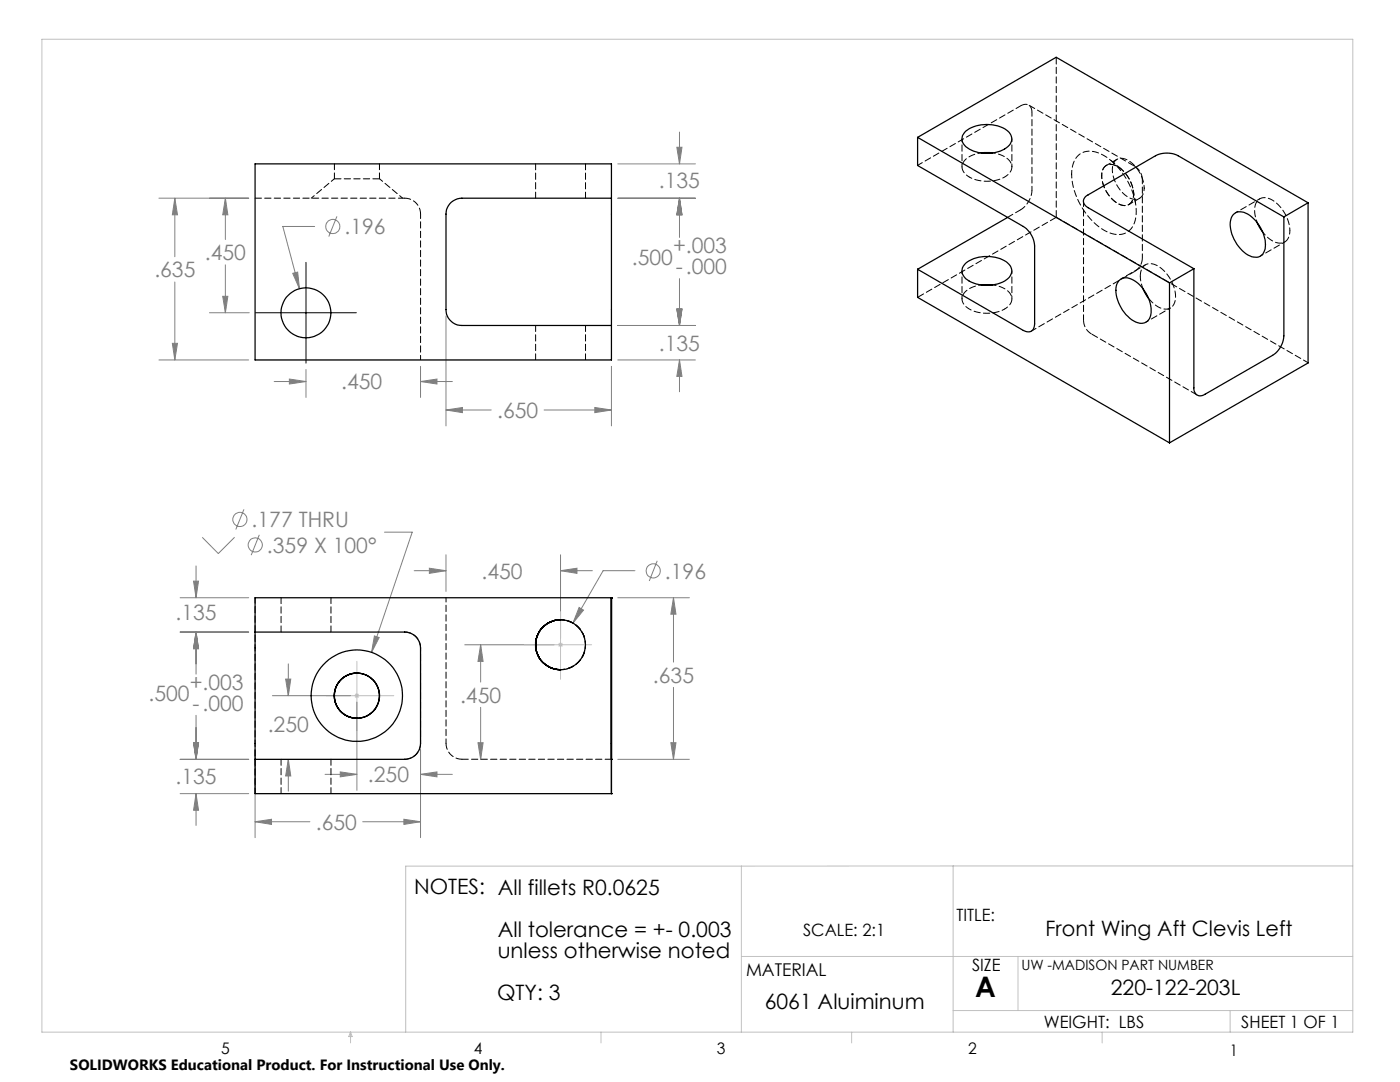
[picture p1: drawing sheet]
<svg xmlns="http://www.w3.org/2000/svg" width="279mm" height="216mm" viewBox="0 0 279 216" stroke-linecap="round" stroke-linejoin="round" font-family="sans-serif">
<g fill="none" stroke="#c0c0c0" stroke-width=".2">
<path d="M8.4 7.8h261.6v198.2h-261.6zM65.1 138.8h13.5M70.9 138.5l.7 .7M71.2 132v13.8M71.6 138.5l-.7 .7M104.6 128.7h13.5M111.5 128.3l.7 .7M111.9 122v13.5M112.2 128.3l-.7 .7M148 172.8v33.2M190.2 172.8v33.2M190.2 172.8h79.8"/>
<path d="M190.2 172.8h-109.2v33.2M148 190.9h122M203.2 190.9v10.7M70 206v2.1M70 206l.3 .8h-.7zM119.9 206v2.1M170 206v2.1M190.2 201.6h79.8M220 206v2.1M245.5 201.6v4.4"/>
</g>
<g fill="none" stroke="#808080" stroke-width=".2">
<path d="M31.7 39.5h17.9M34.9 39.5v11.7M34.9 39.5l.5 3.4h-1zM45 39.5v8.3M45 39.5l.5 3.4h-1zM123.3 39.5h15.5M123.3 32.7h15.5M135.1 29.4h1l-.5 3.3zM135.6 26.4v6.3M135.6 39.5v7.9M135.6 39.5l.5 3.4h-1zM34.9 56.3v15.5"/>
<path d="M44.5 59.1h1l-.5 3.3zM45 52.8v9.6M58.4 54.5l1-.2 .4 3.3zM62.8 45.2h-6.4l3.4 12.4M67.2 43.2l-1.6 4M135.6 55.6v9.3M31.7 71.8h17.9M34.4 68.5h1l-.5 3.3zM41.8 62.4h7.9M54.7 76.1h6.4M57.7 75.6l3.4 .5-3.4 .5zM61.1 73.7v5.6"/>
<path d="M83.9 73.1v6.2M83.9 76.1h6.4M83.9 76.1l3.3-.5v1zM89 63v22M122 73.1v11.9M123.3 71.8h15.5M123.3 64.9h15.5M135.1 61.7h1l-.5 3.2zM135.6 71.8v6.4M135.6 71.8l.5 3.3h-1zM89 81.8l3.3-.5v1zM89 81.8h9"/>
<path d="M108.6 81.8h13.4M118.7 81.3l3.3 .5-3.3 .5zM35.9 119.3h13.7M38.6 116h1l-.5 3.3zM39.1 112.9v6.4M40.4 107.2l3.2 3.3 3.2-3.3M48.7 101.6l-1.6 4.1M51.8 106.7l-1.7 4.1M76.7 106.2h5.6l-8.1 24M82.7 113.9h6.3M85.7 113.4l3.3 .5-3.3 .5zM89 110.7v7.3"/>
<path d="M111.9 113.9l3.2-.5v1zM111.9 110.7v16.7M111.9 113.9h6.3M123.3 119.3h14.3M126.7 113.9h-6.3l-6.1 10.5M131.2 111.9l-1.6 4M134.4 119.3v12.8M134.4 119.3l.5 3.3h-1zM35.9 126.1h13.7M39.1 126.1v8.4M39.1 126.1l.5 3.3h-1zM54.4 138.8h15.6"/>
<path d="M57 135.5h1l-.5 3.3zM57.5 132.5v6.3M74.7 126.9l1 .3-1.5 3zM92.7 128.7h17.9M95.9 128.7l.5 3.3h-1zM95.9 128.7v7.4M115.6 121.2l.9 .5-2.2 2.7zM134.4 137.2v14.3M35.9 151.5h13.7M35.9 158.4h13.7M38.6 148.2h1l-.5 3.3zM39.1 142.7v8.8"/>
<path d="M39.1 158.4v6.3M39.1 158.4l.5 3.3h-1zM50.9 149.6v17.5M57.5 151.5v6.4M57.5 151.5l.5 3.3h-1zM64.9 154.5h6.3M67.9 154l3.3 .5-3.3 .5zM71.2 140.1v17.6M83.9 149.6v17.5M83.9 154.5h6.4M83.9 154.5l3.3-.5v1zM95.4 148.2h1l-.5 3.3z"/>
<path d="M95.9 141.1v10.4M123.3 151.5h14.3M133.9 148.2h1l-.5 3.3zM50.9 164h10.9M50.9 164l3.3-.5v1zM72.4 164h11.5M80.6 163.5l3.3 .5-3.3 .5z"/>
<circle cx="66.4" cy="45.2" r="1.41"/>
<circle cx="47.9" cy="103.7" r="1.41"/>
<circle cx="50.9" cy="108.7" r="1.41"/>
<circle cx="130.4" cy="113.9" r="1.4"/>
</g>
<path d="M61.1 52.4v20.1M51 62.4h20.1" fill="none" stroke="#000" stroke-width=".2"/>
<g fill="#808080">
<path d="M95.9 128.7l.5 3.3h-1zM95.4 148.2h1l-.5 3.3zM111.9 113.9l3.2-.5v1zM85.7 113.4l3.3 .5-3.3 .5z"/>
<path d="M39.1 126.1l.5 3.3h-1zM38.6 148.2h1l-.5 3.3zM50.9 164l3.3-.5v1zM80.6 163.5l3.3 .5-3.3 .5zM39.1 158.4l.5 3.3h-1zM38.6 148.2h1l-.5 3.3zM133.9 148.2h1l-.5 3.3zM134.4 119.3l.5 3.3h-1zM115.6 121.2l-1.3 3.2 2.2-2.7zM39.1 126.1l.5 3.3h-1zM38.6 116h1l-.5 3.3zM57 135.5h1l-.5 3.3zM57.5 151.5l.5 3.3h-1zM67.9 154l3.3 .5-3.3 .5zM83.9 154.5l3.3-.5v1zM74.7 126.9l-.5 3.3 1.5-3zM34.9 39.5l.5 3.4h-1zM34.4 68.5h1l-.5 3.3zM135.6 39.5l.5 3.4h-1zM135.1 61.7h1l-.5 3.2zM135.6 39.5l.5 3.4h-1zM135.1 29.4h1l-.5 3.3zM135.6 71.8l.5 3.3h-1zM135.1 61.7h1l-.5 3.2zM89 81.8l3.3-.5v1zM118.7 81.3l3.3 .5-3.3 .5zM58.4 54.5l1.4 3.1-.4-3.3zM83.9 76.1l3.3-.5v1zM57.7 75.6l3.4 .5-3.4 .5zM45 39.5l.5 3.4h-1zM44.5 59.1h1l-.5 3.3z"/>
</g>
<g fill="none" stroke="#000" stroke-width=".25">
<path d="M122 39.5h-29.8a3.2 3.2 0 0 0-3.2 3.2v19.1a3.2 3.2 0 0 0 3.2 3.1h29.8M122 39.5v25.4M122 39.5v-6.8h-71.1v39.1h71.1v-6.9M183.1 27.4v5.6l21.1 12.2a4.9 4.9 0 0 1 2.3 3.9v15.5a1.39 1.39 0 0 1-.7 1.5 1.39 1.39 0 0 1-1.6-.2l-21.1-12.2M183.1 27.4l50.3 29M183.1 27.4l27.7-16 50.3 29.1M192.7 26.2a7.3 7.3 0 0 1 8.5 0 2.06 2.06 0 0 1-.7 3.5 7.2 7.2 0 0 1-8-.7 1.9 1.9 0 0 1 .2-2.8zM195.8 30.5h2.3M183.1 53.7v5.6l50.3 29.1M192.7 52.5a7.3 7.3 0 0 1 8.5 0 2.07 2.07 0 0 1-.7 3.6 7.6 7.6 0 0 1-7.8-.5 1.96 1.96 0 0 1 0-3.1zM195.8 56.9h2.3M201.1 43.4l-18 10.3"/>
<path d="M223.5 55.8a2.44 2.44 0 0 1 3.1 .4 7.2 7.2 0 0 1 3 7 2.04 2.04 0 0 1-3.4 .8 7.5 7.5 0 0 1-3.4-6.9l.3-.7zM228.1 57.6l1.1 1.9M233.4 56.4v32M238.3 53.6l-4.9 2.8M246.1 42.9a2.41 2.41 0 0 1 3.3 .1 7.1 7.1 0 0 1 2.9 7.1 1.92 1.92 0 0 1-2.9 .9 7.4 7.4 0 0 1-3.8-7.1zM250.9 44.4l1.1 2M256.2 43.3l-21.1-12.2a5 5 0 0 0-4.5 0l-13.4 7.8a1.34 1.34 0 0 0-1 1.3 1.34 1.34 0 0 0 1 1.3l21.1 12.1M256.2 43.3v23.7a5 5 0 0 1-2.2 3.9l-13.5 7.8a1.36 1.36 0 0 1-1.6 .1 1.36 1.36 0 0 1-.6-1.4v-23.8M261.1 40.5l-4.9 2.8M261.1 40.5v31.9l-27.7 16M122 119.3h.1M122 119.3h-71.1v6.8"/>
<path d="M122 119.3v39.1M50.9 126.1h29.9a3.2 3.2 0 0 1 3.1 3.2v19a3.2 3.2 0 0 1-3.1 3.2h-29.9M50.9 126.1v25.4M71.2 134.3a4.5 4.5 0 0 0-4.5 4.5 4.5 4.5 0 0 0 4.5 4.5M108.3 125.1l1.4-.9 1-.4 1.2-.1a5 5 0 0 0-5 5 5 5 0 0 0 5 4.9 5 5 0 0 1-4.6-3 5 5 0 0 1 1-5.5zM50.9 151.5v6.9h71.1M122 148.3v3.2M122 151.5h.1M122 158.4h.1"/>
<circle cx="61.1" cy="62.4" r="5"/>
<circle cx="71.2" cy="138.8" r="9.1"/>
<circle cx="71.2" cy="138.8" r="4.5"/>
<circle cx="111.9" cy="128.7" r="5"/>
</g>
<path d="M222.9 31.8l-2.1 1.2M225.3 40.8l2.1-1.2M83.9 71.8v-29.1M89 119.2v29.1M111.9 123.7a5 5 0 0 1 5 4.9 5 5 0 0 1-5 5" fill="none" stroke="#000" stroke-width=".2" stroke-dasharray="1.3 .6" stroke-dashoffset=".4"/>
<g fill="none" stroke="#000" stroke-width=".2" stroke-dasharray="1.3 .6">
<path d="M80.8 39.5h-29.9M83.9 42.7a3.2 3.2 0 0 0-3.1-3.2M227.6 55.1a2.15 2.15 0 0 1 1-2.3 2.15 2.15 0 0 1 2.5 .3 7.4 7.4 0 0 1 3.4 6.9 2.07 2.07 0 0 1-3.4 1.2l-.8-.5-1.1-1.2M71.2 134.3a4.5 4.5 0 0 1 4.5 4.5M71.2 134.3h.1M75.7 138.8a4.5 4.5 0 0 1-4.5 4.5M80.8 126.1h.1M83.9 129.3a3.2 3.2 0 0 0-3.1-3.2M111.9 133.6h.1M111.9 123.7h.1M71.2 143.3h.1M80.8 151.5h.1"/>
<path d="M80.8 151.5a3.2 3.2 0 0 0 3.1-3.2M89 148.3a3.2 3.2 0 0 0 3.2 3.2M92.2 151.5h29.8"/>
</g>
<path d="M193.4 35.3a2.15 2.15 0 0 1-1.4-2 2.15 2.15 0 0 1 1.4-2l.9-.4 1.5-.4M198.1 56.8a4.3 4.3 0 0 1 3.8 2.5 2.32 2.32 0 0 1-1.4 2.4M252 46.4a4.2 4.2 0 0 0 4.1 2 2.32 2.32 0 0 0 1.3-2.4M83.9 129.3v19" fill="none" stroke="#000" stroke-width=".2" stroke-dasharray="1.3 .6" stroke-dashoffset=".6"/>
<path d="M66.7 35.7l-4.6 3.8M80.4 39.5l-4.6-3.8M205.9 38v-15.6M213.9 34.8a13.9 13.9 0 0 0 7.5 11.6 3.6 3.6 0 0 0 5.3-3 13.6 13.6 0 0 0-7.4-12.9 3.6 3.6 0 0 0-5.3 3.1l-.1 1.2M228 51.4v-15.5M111.9 133.6a5 5 0 0 0 5-5M116.9 128.6a5 5 0 0 0-5-4.9" fill="none" stroke="#000" stroke-width=".2" stroke-dasharray="1.3 .6" stroke-dashoffset=".5"/>
<path d="M66.7 32.7v3M75.7 35.7v-3M106.9 32.7v6.8M116.9 39.5v-6.8M201.1 43.4l2.6-1.5M106.9 64.9v6.9M116.9 71.8v-6.9M50.9 119.2v39.2M56.1 119.2v6.9M66.1 126.1v-6.9M56.1 151.5v6.9M66.1 158.4v-6.9" fill="none" stroke="#000" stroke-width=".2" stroke-dasharray="1.3 .6" stroke-dashoffset=".1"/>
<path d="M210.8 11.4v32M75.8 35.7h-9.1M205.9 22.4a1.37 1.37 0 0 0-.6-1.4 1.37 1.37 0 0 0-1.6 .1M226.4 33.1l-21.1-12.1M228 35.9a3.2 3.2 0 0 0-1.6-2.8M183.1 59.3l27.7-15.9M226.4 54.2a3.2 3.2 0 0 0 1.6-2.8M216.2 63.9a3.2 3.2 0 0 0 1.6 2.7M217.8 66.6l21.1 12.2" fill="none" stroke="#000" stroke-width=".2" stroke-dasharray="1.3 .6" stroke-dashoffset="-.1"/>
<path d="M223.7 33.7l-2-1.7M226.6 40.5l-.4-2.6M228.1 57.6l-.4-1.5-.1-1" fill="none" stroke="#000" stroke-width=".2" stroke-dasharray="1.3 .6" stroke-dashoffset=".3"/>
<path d="M183.1 33l20.6-11.9M203.7 41.9a5 5 0 0 0 2.2-3.9M210.8 43.4l50.3 29M216.2 40.1v23.8M205.8 66.1l20.6-11.9" fill="none" stroke="#000" stroke-width=".2" stroke-dasharray="1.3 .6" stroke-dashoffset=".2"/>
<g fill="none" stroke="#000" stroke-width=".2" stroke-dasharray="1.3 .6" stroke-dashoffset=".7">
<path d="M192 27.7v5.6M198.1 30.5a4.3 4.3 0 0 1 3.8 2.5 2.75 2.75 0 0 1-2.3 2.7 7.9 7.9 0 0 1-6.2-.4M201.9 33.3v-5.6M219.9 35.1a6.6 6.6 0 0 0 4.2 5.9 1.83 1.83 0 0 0 2.1-2 6.7 6.7 0 0 0-4-6.1 1.86 1.86 0 0 0-2.3 2.2M219.9 35.1a6.5 6.5 0 0 0 4.2 5.9 1.82 1.82 0 0 0 2.1-2 6.6 6.6 0 0 0-4-6.1 1.85 1.85 0 0 0-2.3 2.2M228.3 37.5a1.92 1.92 0 0 1-.8 2 1.92 1.92 0 0 1-2.2-.1 6.6 6.6 0 0 1-3.2-6.5 1.79 1.79 0 0 1 2.8-1 6.9 6.9 0 0 1 3.4 5.6M251.4 39.7l-4.8 2.8M192 54v5.6M201.9 59.6v-5.6M228.6 52.8l-4.8 2.8M251.5 51.1l4.9-2.8M257.4 46a7.4 7.4 0 0 0-4.3-6.4 2.07 2.07 0 0 0-2.7 2.3l.1 1 .4 1.5"/>
<path d="M200.5 61.7a7.4 7.4 0 0 1-7.7-.5 2.07 2.07 0 0 1 .6-3.6l.9-.4 1.5-.4M228.7 64.3l4.9-2.8"/>
</g>
<text font-size="5.6" x="194.6" y="199">A</text>
<g font-size="4.2" fill="#808080">
<text x="131.5" y="37.4">.135</text>
<text x="68.8" y="46.7">.196</text>
<text x="40.9" y="51.9">.450</text>
<text x="126.1" y="52.8">.500</text>
<text x="134.3" y="50.5">+.003</text>
<text x="30.8" y="55.3">.635</text>
<text x="134.9" y="54.7">-.000</text>
<text x="131.5" y="70">.135</text>
<text x="68.1" y="77.7">.450</text>
<text x="99.2" y="83.4">.650</text>
<text x="50.2" y="105.2">.177 THRU</text>
<text x="53.3" y="110.3">.359 X 100°</text>
<text x="96.1" y="115.5">.450</text>
<text x="132.7" y="115.4">.196</text>
<text x="35" y="123.7">.135</text>
<text x="37.9" y="137.7">+.003</text>
<text x="130.3" y="136.2">.635</text>
<text x="29.6" y="140">.500</text>
<text x="38.4" y="141.8">-.000</text>
<text x="91.8" y="140.2">.450</text>
<text x="53.4" y="146.1">.250</text>
<text x="35" y="156.5">.135</text>
<text x="73.4" y="156.1">.250</text>
<text x="63" y="165.6">.650</text>
</g>
<g font-size="4.2">
<text x="82.6" y="178.4">NOTES: All fillets R0.0625</text>
<text x="99.3" y="187">All tolerance = +- 0.003</text>
<text x="99.3" y="191.2">unless otherwise noted</text>
<text x="208.6" y="186.8">Front Wing Aft Clevis Left</text>
<text x="99.2" y="199.5">QTY: 3</text>
<text x="152.6" y="201.4">6061 Aluiminum</text>
<text x="221.7" y="198.6">220-122-203L</text>
</g>
<text font-size="3.5" x="148.9" y="194.7">MATERIAL</text>
<g font-size="3.4">
<text x="190.9" y="183.8">TITLE:</text>
<text x="160.3" y="186.8">SCALE: 2:1</text>
<text x="194" y="193.8">SIZE</text>
<text x="208.3" y="205.1">WEIGHT: LBS</text>
<text x="247.7" y="205.1">SHEET 1 OF 1</text>
</g>
<g font-size="3.2">
<text x="44.2" y="210.4">5</text>
<text x="94.6" y="210.3">4</text>
<text x="143.1" y="210.4">3</text>
<text x="193.2" y="210.3">2</text>
<text x="245.4" y="210.6">1</text>
</g>
<text font-size="3" x="14" y="213.5">SOLIDWORKS Educational Product. For Instructional Use Only.</text>
<text font-size="2.8" x="203.8" y="193.5">UW -MADISON PART NUMBER</text>
</svg>
